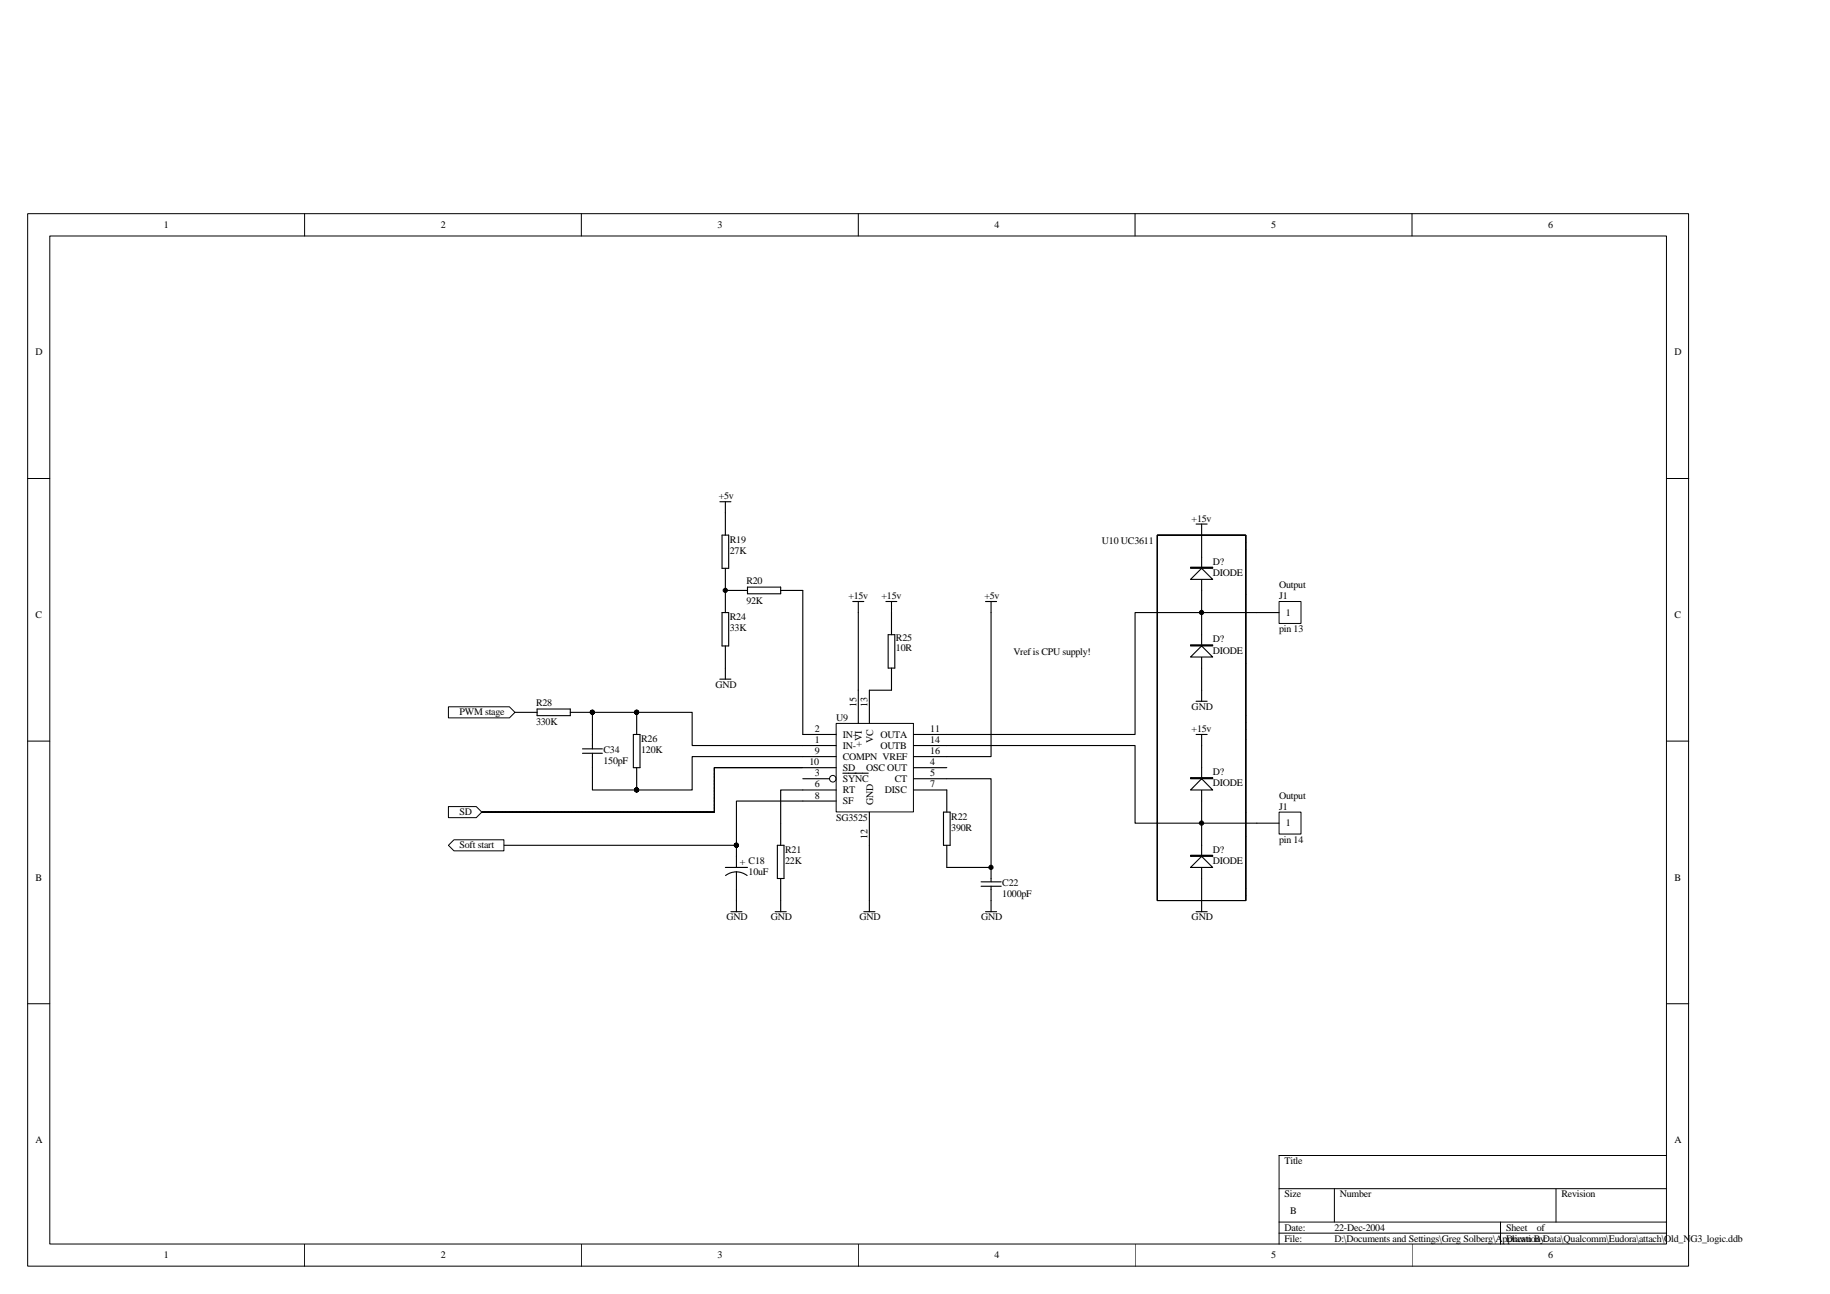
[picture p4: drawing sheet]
<svg xmlns="http://www.w3.org/2000/svg" width="420mm" height="297mm" viewBox="0 0 420 297" stroke-linecap="round" stroke-linejoin="round" font-family="sans-serif">
<g fill="none" stroke="#000" stroke-width=".23">
<path d="M6.3 49.1h381.4v241.5h-381.4zM11.4 54.2h371.2v231.4h-371.2zM69.9 49.1v5.1M133.5 49.1v5.1M197.1 49.1v5.1M260.6 49.1v5.1M324.2 49.1v5.1M6.3 109.8h5.1M382.7 109.8h5M6.3 170.1h5.1M382.7 170.1h5M6.3 230.4h5.1"/>
<path d="M382.7 230.4h5M293.7 272.9h89M306.4 272.9v7.6M357.3 272.9v7.6M382.7 265.2h-89v20.4M69.9 285.6v5.1M133.5 285.6v5.1M197.1 285.6v5.1M260.6 285.6v5.1M293.7 280.5h89M293.7 283.1h89M324.2 285.6v5.1"/>
<path d="M344.5 280.5v5.1"/>
</g>
<path d="M166.5 117.8v5M165.8 122.8h1.5v7.7h-1.5zM166.5 130.5v10.1M165.8 140.6h1.5v7.7h-1.5zM166.5 148.3v5.1M118.2 163.5h5.1M123.3 162.8h7.6v1.5h-7.6zM130.9 163.5h5.1M145.4 168.6h1.5v7.6h-1.5zM146.2 163.5v5.1M146.2 176.2v5.1" fill="none" stroke="#000" stroke-width=".25"/>
<path d="M192 166.1h17.7v20.3h-17.7z" fill="#fff"/>
<g fill="none" stroke="#000" stroke-width=".23">
<path d="M192 166.1h17.7v20.3h-17.7z"/>
<circle cx="191.2" cy="178.8" r=".75"/>
</g>
<g fill="none" stroke="#000" stroke-width=".25">
<path d="M166.5 135.5h5.1M171.6 134.8h7.6v1.5h-7.6zM179.2 135.5h5.1v33.1h7.7M165.3 155.9h2.5M166.5 153.4v2.5M197.1 158.4v7.7M199.6 158.4v7.7M227.5 140.6v33.1h-17.7M133.7 172.9h4.6M133.7 171.9h4.6M136 172.9v8.4h22.9v-7.6h33.1M146.2 163.5h-10.2v8.4"/>
<path d="M184.3 171.1h7.7M184.3 176.2h7.7M184.3 178.8h6.2M193.5 177.5h5.8M209.8 168.6h7.6M209.8 171.1h7.6M209.8 176.2h7.6M209.8 178.8h7.6M166.5 199.1h5.1M169.1 194v5.1M184.3 181.3h7.7M192 183.9h-22.9v10.1h-53.4"/>
<path d="M199.6 186.4v7.6M209.8 181.3h7.6M167.8 209.3h2.5M169.1 200.1l1 .2 1.4 .7M169.1 200.1l-1.1 .2-1.4 .7M169.1 200.1v9.2"/>
</g>
<path d="M103 194l1.2-1.2h11.5v2.5h-11.5z" fill-rule="evenodd" fill="#fff" stroke="#000" stroke-width=".23"/>
<g fill="none" stroke="#000" stroke-width=".25">
<path d="M195.8 138.1h2.5M197.1 138.1v20.3M226.3 138.1h2.5M227.5 138.1v2.5M203.9 145.7h1.5v7.7h-1.5zM204.7 140.6v5.1M204.7 153.4v5h-5.1M217.4 178.8h10.1v20.3h-10.1v-5.1M178.5 194h1.5v7.7h-1.5zM184.3 181.3h-5.1v12.7M216.6 186.4h1.5v7.6h-1.5zM217.4 181.3v5.1"/>
<path d="M227.5 199.1v3.3M178 209.3h2.5M179.2 201.7v7.6M198.3 209.3h2.6M199.6 206.7v2.6M225.3 203.4h4.6M225.3 202.4h4.6M226.3 209.3h2.5M227.5 203.4v5.9"/>
</g>
<path d="M103 185.2h6.3l1.3 1.2-1.3 1.3h-6.3z" fill-rule="evenodd" fill="#fff" stroke="#000" stroke-width=".23"/>
<path d="M293.7 138.1h5v5h-5z" fill="#fff"/>
<path d="M293.7 138.1h5v5h-5z" fill="none" stroke="#000" stroke-width=".23"/>
<path d="M288.6 140.6h5.1" fill="none" stroke="#000" stroke-width=".25"/>
<path d="M293.7 186.5h5v5h-5z" fill="#fff"/>
<path d="M293.7 186.4h5v5.1h-5z" fill="none" stroke="#000" stroke-width=".23"/>
<path d="M288.6 140.6h-28v28h-43.2M217.4 171.1h43.2v17.9h33.1" fill="none" stroke="#000" stroke-width=".25"/>
<path d="M103 162.2h14l1.2 1.3-1.2 1.3h-14z" fill-rule="evenodd" fill="#fff" stroke="#000" stroke-width=".23"/>
<path d="M165.3 115.2h2.5M166.5 115.2v2.6M146.2 163.5h12.7v7.6h25.4M199.6 194v12.7M275.9 189v17.7" fill="none" stroke="#000" stroke-width=".25"/>
<circle cx="166.5" cy="135.5" r=".49" fill="#000" stroke="#000" stroke-width=".23"/>
<g fill="#fff" stroke="#000" stroke-width=".25">
<path d="M273.3 196.3h5.1v.3h-5.1z" fill-rule="evenodd"/>
<path d="M275.9 196.6l2.5 2.5h-5.1z" fill-rule="evenodd"/>
</g>
<path d="M275.9 122.8v17.8" fill="none" stroke="#000" stroke-width=".25"/>
<g fill="#fff" stroke="#000" stroke-width=".25">
<path d="M273.3 130.2h5.1v.3h-5.1z" fill-rule="evenodd"/>
<path d="M275.9 130.5l2.5 2.5h-5.1z" fill-rule="evenodd"/>
</g>
<path d="M275.9 140.6v17.8" fill="none" stroke="#000" stroke-width=".25"/>
<g fill="#fff" stroke="#000" stroke-width=".25">
<path d="M273.3 148h5.1v.3h-5.1z" fill-rule="evenodd"/>
<path d="M275.9 148.3l2.5 2.5h-5.1z" fill-rule="evenodd"/>
</g>
<path d="M275.9 171.1v17.9" fill="none" stroke="#000" stroke-width=".25"/>
<g fill="#fff" stroke="#000" stroke-width=".25">
<path d="M273.3 178.5h5.1v.3h-5.1z" fill-rule="evenodd"/>
<path d="M275.9 178.8l2.5 2.5h-5.1z" fill-rule="evenodd"/>
</g>
<g fill="#000" stroke="#000" stroke-width=".23">
<circle cx="275.9" cy="140.6" r=".49"/>
<circle cx="136" cy="163.5" r=".49"/>
<circle cx="146.2" cy="163.5" r=".49"/>
<circle cx="146.2" cy="181.3" r=".49"/>
<circle cx="169.1" cy="194" r=".49"/>
<circle cx="227.5" cy="199.1" r=".49"/>
<circle cx="275.9" cy="188.9" r=".49"/>
</g>
<path d="M203.4 138.1h2.6M204.7 138.1v2.5M274.6 120.3h2.6M275.9 120.3v2.5M275.9 158.4v2.6M184.3 176.2h-20.3v10.2h-53.4M274.6 168.6h2.6M274.6 161h2.6M275.9 168.6v2.5M274.6 209.3h2.6M275.9 206.7v2.6" fill="none" stroke="#000" stroke-width=".25"/>
<path d="M265.7 122.8h20.3v83.9h-20.3z" fill="none" stroke="#000" stroke-width=".23"/>
<g font-size="2.3">
<text x="37.6" y="52.3">1</text>
<text x="101.2" y="52.3">2</text>
<text x="164.8" y="52.3">3</text>
<text x="228.3" y="52.3">4</text>
<text x="291.9" y="52.3">5</text>
<text x="355.5" y="52.3">6</text>
<text x="8.1" y="81.6">D</text>
<text x="384.4" y="81.6">D</text>
<text x="165" y="114.6">+5v</text>
<text x="273.6" y="119.7">+15v</text>
<text x="167.6" y="124.6">R19</text>
<text x="253" y="124.8">U10 UC3611</text>
<text x="167.6" y="127.1">27K</text>
<text x="278.4" y="129.7">D?</text>
<text x="171.4" y="134">R20</text>
<text x="194.8" y="137.5">+15v</text>
<text x="202.4" y="137.5">+15v</text>
<text x="226" y="137.5">+5v</text>
<text x="278.4" y="132.2">DIODE</text>
<text x="293.7" y="137.5">J1</text>
<text x="293.7" y="135">Output</text>
<text x="8.1" y="141.8">C</text>
<text x="167.6" y="142.4">R24</text>
<text x="171.4" y="138.5">92K</text>
<text x="295.2" y="141.3">1</text>
<text x="384.4" y="141.8">C</text>
<text x="167.6" y="144.9">33K</text>
<text x="205.7" y="147.2">R25</text>
<text x="205.7" y="149.5">10R</text>
<text x="278.4" y="147.4">D?</text>
<text x="293.7" y="145.1">pin 13</text>
<text x="232.7" y="150.3">Vref is CPU supply!</text>
<text x="278.4" y="150">DIODE</text>
<text x="123.1" y="162">R28</text>
<text x="164.3" y="157.9">GND</text>
<text x="105.5" y="164.2">PWM stage</text>
<text x="123.1" y="166.5">330K</text>
<text x="192" y="165.5">U9</text>
<text x="196.6" y="162.2" transform="rotate(-90 196.6 162.2)">15</text>
<text x="199.2" y="162.2" transform="rotate(-90 199.2 162.2)">13</text>
<text x="273.6" y="163">GND</text>
<text x="138.6" y="172.9">C34</text>
<text x="147.2" y="170.3">R26</text>
<text x="147.2" y="172.9">120K</text>
<text x="187.1" y="173.1">9</text>
<text x="187.1" y="168">2</text>
<text x="187.1" y="170.6">1</text>
<text x="193.5" y="169.3">IN+</text>
<text x="193.5" y="171.9">IN-</text>
<text x="197.9" y="171.4" transform="rotate(-90 197.9 171.4)">+VI</text>
<text x="200.4" y="170.6" transform="rotate(-90 200.4 170.6)">VC</text>
<text x="202.1" y="169.3">OUTA</text>
<text x="202.1" y="171.9">OUTB</text>
<text x="213.6" y="168">11</text>
<text x="213.6" y="170.6">14</text>
<text x="213.6" y="173.1">16</text>
<text x="273.6" y="168">+15v</text>
<text x="138.6" y="175.4">150pF</text>
<text x="185.8" y="175.7">10</text>
<text x="187.1" y="178.2">3</text>
<text x="193.5" y="174.4">COMPN VREF</text>
<text x="193.5" y="176.9">SD</text>
<text x="193.5" y="179.5">SYNC</text>
<text x="198.8" y="176.9">OSC OUT</text>
<text x="205.4" y="179.5">CT</text>
<text x="213.6" y="178.2">5</text>
<text x="213.6" y="175.7">4</text>
<text x="278.4" y="178">D?</text>
<text x="187.1" y="180.7">6</text>
<text x="187.1" y="183.3">8</text>
<text x="193.5" y="182.1">RT</text>
<text x="193.5" y="184.6">SF</text>
<text x="200.4" y="184.9" transform="rotate(-90 200.4 184.9)">GND</text>
<text x="203.2" y="182.1">DISC</text>
<text x="213.6" y="180.7">7</text>
<text x="278.4" y="180.5">DIODE</text>
<text x="293.7" y="185.9">J1</text>
<text x="293.7" y="183.3">Output</text>
<text x="105.5" y="187.1">SD</text>
<text x="192" y="188.4">SG3525</text>
<text x="218.4" y="188.2">R22</text>
<text x="218.4" y="190.7">390R</text>
<text x="295.2" y="189.7">1</text>
<text x="105.5" y="194.8">Soft start</text>
<text x="180.3" y="195.8">R21</text>
<text x="199.2" y="192.5" transform="rotate(-90 199.2 192.5)">12</text>
<text x="278.4" y="195.8">D?</text>
<text x="293.7" y="193.5">pin 14</text>
<text x="8.1" y="202.1">B</text>
<text x="169.8" y="198.6">+ C18</text>
<text x="171.9" y="200.9">10uF</text>
<text x="180.3" y="198.3">22K</text>
<text x="230.1" y="203.4">C22</text>
<text x="278.4" y="198.3">DIODE</text>
<text x="384.4" y="202.1">B</text>
<text x="230.1" y="205.9">1000pF</text>
<text x="166.8" y="211.3">GND</text>
<text x="177" y="211.3">GND</text>
<text x="197.3" y="211.3">GND</text>
<text x="225.3" y="211.3">GND</text>
<text x="273.6" y="211.3">GND</text>
<text x="8.1" y="262.4">A</text>
<text x="384.4" y="262.4">A</text>
<text x="294.9" y="267.2">Title</text>
<text x="294.9" y="274.9">Size</text>
<text x="307.6" y="274.9">Number</text>
<text x="358.5" y="274.9">Revision</text>
<text x="296.2" y="278.7">B</text>
<text x="294.9" y="282.5">Date:</text>
<text x="294.9" y="285.1">File:</text>
<text x="306.4" y="282.5">22-Dec-2004</text>
<text x="306.4" y="285.1">D:\Documents and Settings\Greg Solberg\Application Data\Qualcomm\Eudora\attach\Old_NG3_logic.ddb</text>
<text x="345.8" y="282.5">Sheet</text>
<text x="345.8" y="285.1">Drawn By:</text>
<text x="352.8" y="282.5">of</text>
<text x="37.6" y="288.9">1</text>
<text x="101.2" y="288.9">2</text>
<text x="164.8" y="288.9">3</text>
<text x="228.3" y="288.9">4</text>
<text x="291.9" y="288.9">5</text>
<text x="355.5" y="288.9">6</text>
</g>
</svg>
